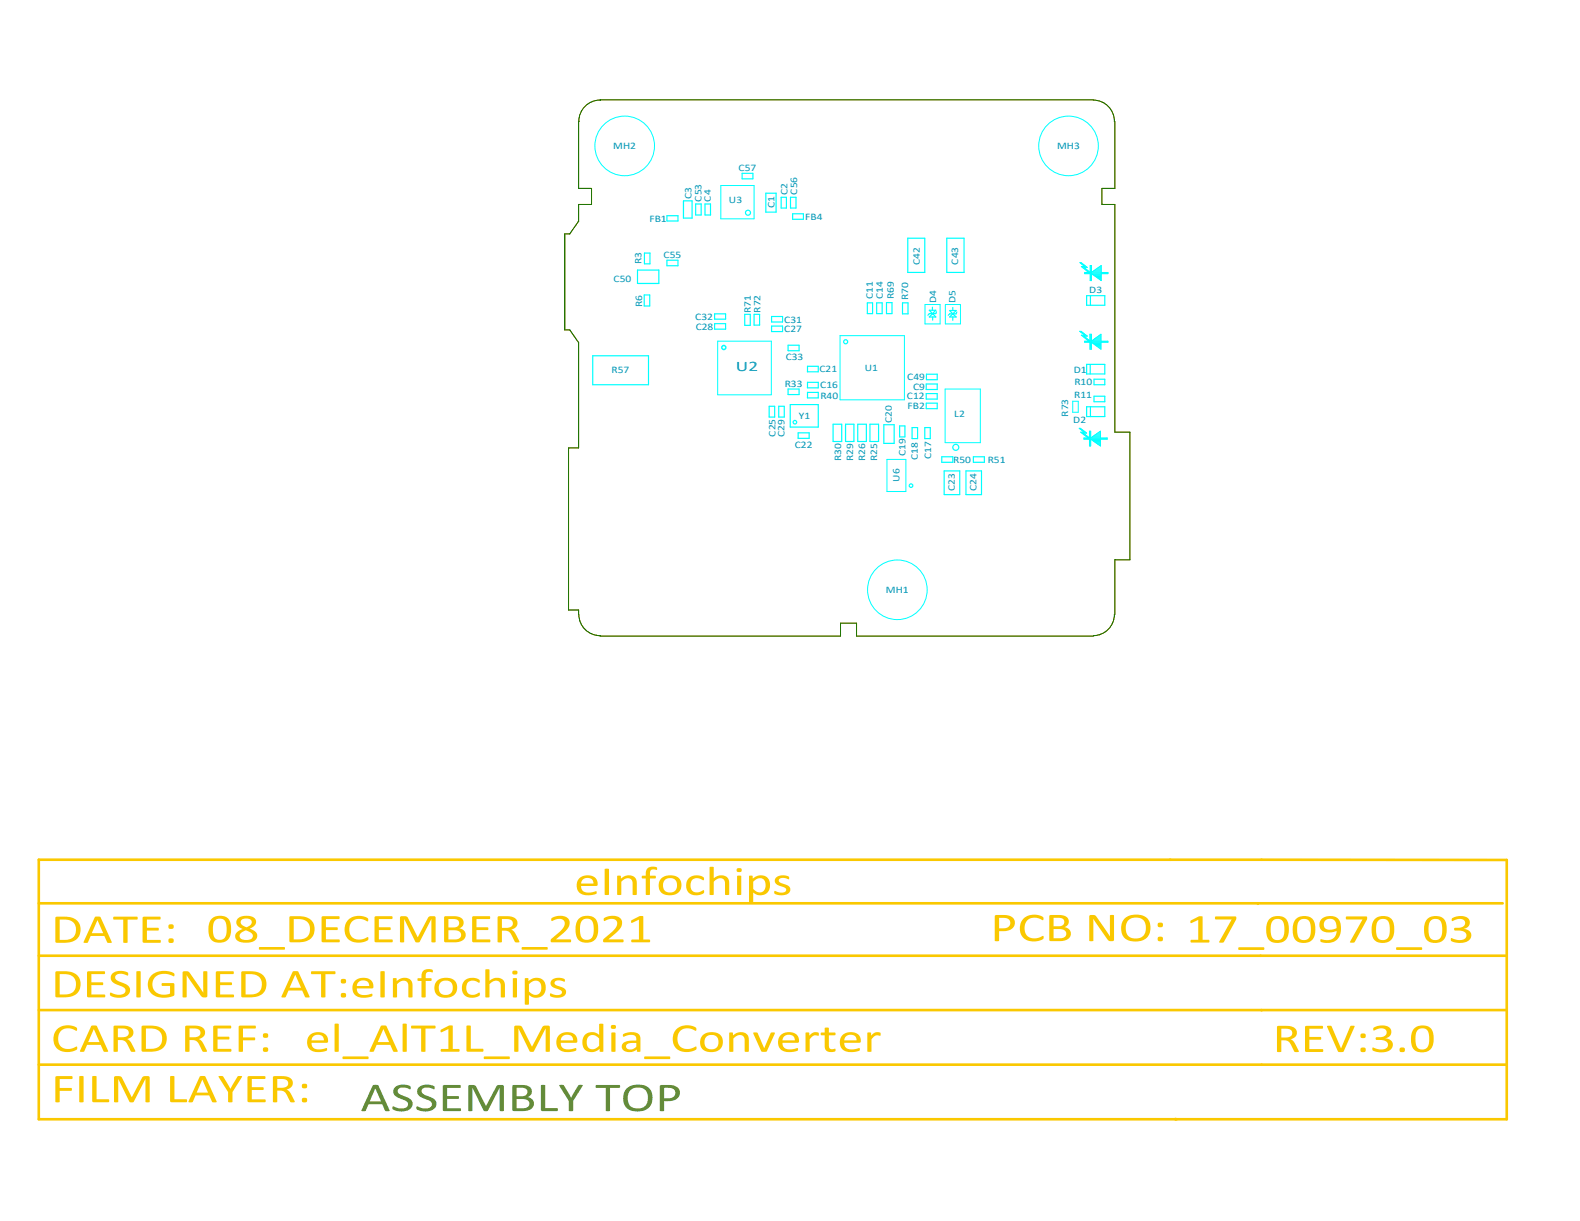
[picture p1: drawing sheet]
<svg xmlns="http://www.w3.org/2000/svg" width="279mm" height="216mm" viewBox="0 0 279 216" stroke-linecap="round" stroke-linejoin="round" font-family="sans-serif">
<path d="M6.9 152v45.9h201" fill="none" stroke="#fac800" stroke-width=".47"/>
<circle cx="207.9" cy="197.9" r=".23" fill="#fac800"/>
<path d="M6.9 159.7h258.8M6.9 152l259.5 .1v45.8h-58.5M222.4 159.7l.1 .1M6.9 178.6h259.5M6.9 169h259.4M223.1 178.6h.1M6.9 188.3h259.5" fill="none" stroke="#fac800" stroke-width=".47"/>
<g fill="none" stroke="#0ff" stroke-width=".21">
<path d="M117.9 38.1h2v1h-2zM120.9 35.5h1.5v3.1h-1.5zM123 36.1h1v1.9h-1zM124.7 36.1h.9v1.9h-.9zM131.2 30.6h1.9v1h-1.9zM135.4 34.2h1.8v3.3h-1.8zM138.1 34.9h1v1.9h-1zM139.8 34.9h1v1.9h-1zM140.2 37.8h1.9v1h-1.9zM112.7 47.8h3.8v2.3h-3.8zM113.9 52.2h1v1.9h-1zM114 44.7h.9v2h-.9z"/>
<path d="M117.9 46h2v1h-2zM126.4 55.5h1.9v.9h-1.9zM126.4 57.2h1.9v1h-1.9zM131.7 55.6h1v1.9h-1zM133.3 55.6h1v1.9h-1zM136.4 56h2v.9h-2zM136.4 57.7h2v.9h-2zM153.4 53.6h.9v1.9h-.9zM155 53.6h1v1.9h-1zM156.8 53.5h.9v2h-.9zM159.6 53.6h1v1.9h-1zM160.5 42.1h3v6.1h-3z"/>
<path d="M164.9 55.5h.1M164.9 55.5l-.6-.6h1.2l-1.2 1.1h1.2l-.6-.5M164.9 54.3v.6M164.9 56v.6M165.6 55.1l-.1 .4h-1.2l-.2 .3M167.4 42.1h3.1v6.1h-3.1zM167.9 54.9h1.2l-1.2 1.1h1.2zM168.5 55.5h.1M168.5 54.4v.5M168.5 56v.6M169.2 55.2l-.1 .3h-1.2l-.2 .3M192.2 52.3h3.2v1.7h-3.2z"/>
<path d="M192.8 52.3v1.7M104.8 62.9h9.9v5.1h-9.9zM136 71.8h1v1.9h-1zM137.7 71.8h1v1.9h-1zM139.4 68.8h1.9v1h-1.9zM139.4 61h1.9v1h-1.9zM139.7 71.5h5v4h-5zM141.1 76.5h2v1h-2zM142.8 64.8h1.9v.9h-1.9zM142.8 67.6h1.9v1h-1.9zM142.8 69.4h1.9v1h-1.9zM147.3 75h1.5v3.1h-1.5z"/>
<path d="M149.5 75h1.5v3.1h-1.5zM151.7 75h1.5v3.1h-1.5zM153.8 75h1.6v3.1h-1.6zM156.3 75.1h1.8v3.3h-1.8zM159.1 75.3h.9v2h-.9zM161.3 75.6h1v2h-1zM163.5 75.6h1v2h-1zM163.8 67.9h1.9v1h-1.9zM163.8 69.6h1.9v1h-1.9zM163.8 71.3h1.9v1h-1.9zM163.8 66.2h1.9v.9h-1.9zM192.2 64.4h3.2v1.7h-3.2z"/>
<path d="M192.2 71.9h3.2v1.8h-3.2zM192.8 64.4v1.7M192.8 71.9v1.8M193.5 67.1h1.9v.9h-1.9zM193.5 70.1h1.9v.9h-1.9zM166.5 80.8h2v.9h-2zM167 83.3h2.7v4.2h-2.7zM170.8 83.3h2.8v4.2h-2.8zM172.1 80.8h2v.9h-2z"/>
<circle cx="132.3" cy="37.6" r=".44"/>
<circle cx="140.6" cy="74.7" r=".32"/>
<circle cx="149.5" cy="60.4" r=".36"/>
<circle cx="169" cy="79.1" r=".53"/>
<circle cx="161.1" cy="85.9" r=".32"/>
</g>
<path d="M106.1 17.7h.1a3.7 3.7 0 0 0-3.8 3.8M106.1 17.7h87.2M193.3 17.7a3.7 3.7 0 0 1 3.8 3.8M102.3 21.5v11.8h2.3v2.9h-2.3v2.9l-1.5 2.3h-.9v16.9h.9l1.5 2.3v18.6h-1.8v28.7h1.8v.8M197.1 21.5v11.8h-2.2v2.9h2.2v40.2h2.7v22.6h-2.7v9.7M102.4 108.7a3.7 3.7 0 0 0 3.8 3.7h-.1M106.1 112.5h42.5v-2.3h2.9v2.3h41.8M197.1 108.7a3.7 3.7 0 0 1-3.8 3.7" fill="none" stroke="#ff8000" stroke-width=".18"/>
<path d="M106.1 17.7h.1a3.7 3.7 0 0 0-3.8 3.8M106.1 17.7h87.2M193.3 17.7a3.7 3.7 0 0 1 3.8 3.8M102.3 21.5v11.8h2.3v2.9h-2.3v2.9l-1.5 2.3h-.9v16.9h.9l1.5 2.3v18.6h-1.8v28.7h1.8v.8M197.1 21.5v11.8h-2.2v2.9h2.2v40.2h2.7v22.6h-2.7v9.7M102.4 108.7a3.7 3.7 0 0 0 3.8 3.7h-.1M106.1 112.5h42.5v-2.3h2.9v2.3h41.8M197.1 108.7a3.7 3.7 0 0 1-3.8 3.7" fill="none" stroke="#007100" stroke-width=".18"/>
<g fill="none" stroke="#0ff" stroke-width=".18">
<path d="M127.5 32.8h5.8v5.9h-5.8zM148.5 59.4h11.4v11.3h-11.4zM163.6 53.8h2.6v3.5h-2.6zM167.2 53.8h2.6v3.5h-2.6zM191.1 46.5h.2M191.1 58.7h.2M191.3 46.7h.2M191.3 47.2h.9M191.3 58.9h.3M191.4 59.4h.8M191.5 46.9h.2M191.5 47.4h.3"/>
<path d="M191.6 59.1h.2M191.6 59.6h.3M191.7 47h.2M191.7 47.5h.3M191.8 59.2h.2M191.8 59.7h.3M191.8 48.2h4.1M191.9 47.7h.3M192 59.9h.3M192.2 47.9h.2M192.4 48h.2M192.5 48.2l-1.3-1.1h.6l-.8-.7h.2l1.1 .9h-.6l1.1 .9"/>
<path d="M192.7 59.9h.3M192.7 59.7h.3M192.7 59.6h.3M192.7 59.4h.3M192.7 59.2h.3M192.7 59.1h.3v1.2l1.7-1.2v1.2h1.2v.2h-1.2v1.3l-1.7-1.3v1.3h-.3v-1.3h-.9v-.2h.9zM192.8 48h.2M192.8 47.9h.2M192.8 47.7h.2M192.8 47.5h.2M192.8 47.4h.2M192.8 47.2h.2"/>
<path d="M192.8 47h.2M192.8 49.6h.2M192.8 49.4h.2M192.8 49.2h.2M192.8 49.1h.2M192.8 48.9h.2M192.8 48.7h.2M192.8 48.6h.2M192.8 46.9h.2v1.3l1.7-1.3v1.3h1.2v.2h-4.1v-.2h1zM192.8 48.4v1.2h.2v-1.2l1.7 1.2v-1.2M193.2 48h1.5M193.2 48.6h1.5"/>
<path d="M193.4 47.9h1.3M193.5 48.7h1.2M193.5 59.9h1.2M193.7 47.7h1M193.7 48.9h1M193.8 59.7h.9M193.9 47.5h.8M193.9 49.1h.8M194.1 59.6h.6M194.1 47.4h.6M194.2 49.2h.5M194.3 59.4h.4"/>
<path d="M194.4 47.2h.3M194.4 49.4h.3M194.5 59.2h.2M194.6 47h.1M194.6 49.6h.1M126.9 60.3h9.5v9.5h-9.5zM167.1 68.8h6.3v9.5h-6.3zM189.7 71h1v1.9h-1zM191 75.9h.2M191.2 76h.3M191.3 76.5h.8M191.4 76.2h.3"/>
<path d="M191.5 76.7h.2M191.6 76.4h.3M191.7 77.6h4.1M191.7 76.9h.2M191.8 60.4h4.1M191.9 77h.3M192.1 77.2h.3M192.2 60.1h.3M192.3 77.4h.3M192.4 77.4l-1.3-1h.6l-.9-.7h.3l1.1 .9h-.6l1.1 .8M192.4 60.2h.6M192.5 60.3l-1.3-1h.6l-.9-.7h.3l1.1 .8h-.6l1 .9"/>
<path d="M192.7 78.7h.2M192.7 78.6h.2M192.7 78.4h.2M192.7 78.2h.2M192.7 78.1h.2M192.7 77.9h.2M192.7 77.7h.2M192.7 77.4h.2M192.7 77.2h.2M192.7 77h.2M192.7 76.9h.2M192.7 76.7h.2"/>
<path d="M192.7 76.5h.2M192.7 76.4h.2M192.7 76.2h.2v1.2l1.7-1.2v1.2h1.2v.3h-1.2v1.2l-1.7-1.2v1.2h-.2v-1.2h-1v-.3h1zM192.7 60.1h.3M192.7 61.6h.3M192.7 61.4h.3M192.7 61.3h.3M192.7 61.1h.3M192.7 60.9h.3M192.7 60.7h.3M192.7 60.6h2M193 77.7h1.6"/>
<path d="M193 77.4h1.6M193.1 60.2h1.6M193.2 77.9h1.4M193.2 77.2h1.4M193.3 60.7h1.4M193.3 60.1h1.4M193.4 78.1h1.2M193.5 77h1.1M193.5 60.9h1.2M193.7 78.2h.9M193.7 76.9h.9M193.8 61.1h.9"/>
<path d="M193.9 78.4h.7M193.9 76.7h.7M194 61.3h.7M194.1 78.6h.5M194.2 76.5h.4M194.3 61.4h.4M194.4 78.7h.2M194.4 76.4h.2M194.5 61.6h.2M156.8 81.2h3.4v5.7h-3.4z"/>
<circle cx="110.5" cy="25.8" r="5.3"/>
<circle cx="189" cy="25.8" r="5.3"/>
<circle cx="158.7" cy="104.3" r="5.3"/>
</g>
<circle cx="128" cy="61.4" r=".36" fill="none" stroke="#0ff" stroke-width=".25"/>
<g font-size="7.3" fill="#fac800">
<text x="101.6" y="158.2">eInfochips</text>
<text x="9" y="166.7">DATE:</text>
<text x="36.5" y="166.6">08_DECEMBER_2021</text>
<text x="175.1" y="166.4">PCB NO: 17_00970_03</text>
<text x="9" y="176.4">DESIGNED AT:eInfochips</text>
<text x="9" y="186">CARD REF:</text>
<text x="53.9" y="186">el_AlT1L_Media_Converter</text>
<text x="225" y="186">REV:3.0</text>
<text x="9" y="194.9">FILM LAYER:</text>
</g>
<text font-size="7.3" fill="#638b3a" x="63.8" y="196.5">ASSEMBLY TOP</text>
<text font-size="2.6" fill="#0097b7" x="130.1" y="65.7">U2</text>
<g font-size="1.8" fill="#0097b7">
<text x="108.5" y="26.3">MH2</text>
<text x="186.9" y="26.3">MH3</text>
<text x="122.3" y="35.3" transform="rotate(-90 122.3 35.3)">C3</text>
<text x="124.1" y="35.6" transform="rotate(-90 124.1 35.6)">C53</text>
<text x="125.7" y="35.6" transform="rotate(-90 125.7 35.6)">C4</text>
<text x="128.9" y="35.8">U3</text>
<text x="130.6" y="30.3">C57</text>
<text x="139.2" y="34.5" transform="rotate(-90 139.2 34.5)">C2</text>
<text x="141" y="34.4" transform="rotate(-90 141 34.4)">C56</text>
<text x="114.8" y="39.2">FB1</text>
<text x="136.9" y="36.8" transform="rotate(-90 136.9 36.8)">C1</text>
<text x="142.4" y="39">FB4</text>
<text x="113.5" y="46.7" transform="rotate(-90 113.5 46.7)">R3</text>
<text x="117.3" y="45.6">C55</text>
<text x="162.6" y="46.9" transform="rotate(-90 162.6 46.9)">C42</text>
<text x="169.4" y="46.8" transform="rotate(-90 169.4 46.8)">C43</text>
<text x="108.5" y="49.8">C50</text>
<text x="154.3" y="52.8" transform="rotate(-90 154.3 52.8)">C11</text>
<text x="156.1" y="52.9" transform="rotate(-90 156.1 52.9)">C14</text>
<text x="158.1" y="52.9" transform="rotate(-90 158.1 52.9)">R69</text>
<text x="160.6" y="53" transform="rotate(-90 160.6 53)">R70</text>
<text x="165.6" y="53.6" transform="rotate(-90 165.6 53.6)">D4</text>
<text x="169" y="53.6" transform="rotate(-90 169 53.6)">D5</text>
<text x="192.6" y="51.7">D3</text>
<text x="113.5" y="54.3" transform="rotate(-90 113.5 54.3)">R6</text>
<text x="122.9" y="56.5">C32</text>
<text x="123" y="58.3">C28</text>
<text x="132.8" y="55.4" transform="rotate(-90 132.8 55.4)">R71</text>
<text x="134.5" y="55.3" transform="rotate(-90 134.5 55.3)">R72</text>
<text x="138.7" y="57.1">C31</text>
<text x="138.7" y="58.7">C27</text>
<text x="108.2" y="66">R57</text>
<text x="138.9" y="63.6">C33</text>
<text x="144.9" y="65.8">C21</text>
<text x="152.9" y="65.7">U1</text>
<text x="189.9" y="65.9">D1</text>
<text x="138.8" y="68.5">R33</text>
<text x="145" y="68.7">C16</text>
<text x="145.1" y="70.5">R40</text>
<text x="160.4" y="70.6">C12</text>
<text x="160.4" y="67.2">C49</text>
<text x="161.5" y="69">C9</text>
<text x="189.9" y="70.3">R11</text>
<text x="190" y="68.1">R10</text>
<text x="137.1" y="77.2" transform="rotate(-90 137.1 77.2)">C25</text>
<text x="138.7" y="77.3" transform="rotate(-90 138.7 77.3)">C29</text>
<text x="141.3" y="74.1">Y1</text>
<text x="157.7" y="74.8" transform="rotate(-90 157.7 74.8)">C20</text>
<text x="160.5" y="72.4">FB2</text>
<text x="168.7" y="73.7">L2</text>
<text x="188.9" y="73.7" transform="rotate(-90 188.9 73.7)">R73</text>
<text x="189.8" y="74.8">D2</text>
<text x="140.5" y="79.2">C22</text>
<text x="148.8" y="81.5" transform="rotate(-90 148.8 81.5)">R30</text>
<text x="150.9" y="81.5" transform="rotate(-90 150.9 81.5)">R29</text>
<text x="153" y="81.5" transform="rotate(-90 153 81.5)">R26</text>
<text x="155.1" y="81.6" transform="rotate(-90 155.1 81.6)">R25</text>
<text x="160.1" y="80.7" transform="rotate(-90 160.1 80.7)">C19</text>
<text x="162.3" y="81.3" transform="rotate(-90 162.3 81.3)">C18</text>
<text x="164.6" y="81.2" transform="rotate(-90 164.6 81.2)">C17</text>
<text x="168.6" y="81.9">R50</text>
<text x="174.7" y="81.9">R51</text>
<text x="159.1" y="85.2" transform="rotate(-90 159.1 85.2)">U6</text>
<text x="168.8" y="86.9" transform="rotate(-90 168.8 86.9)">C23</text>
<text x="172.7" y="86.9" transform="rotate(-90 172.7 86.9)">C24</text>
<text x="156.7" y="104.8">MH1</text>
</g>
</svg>
